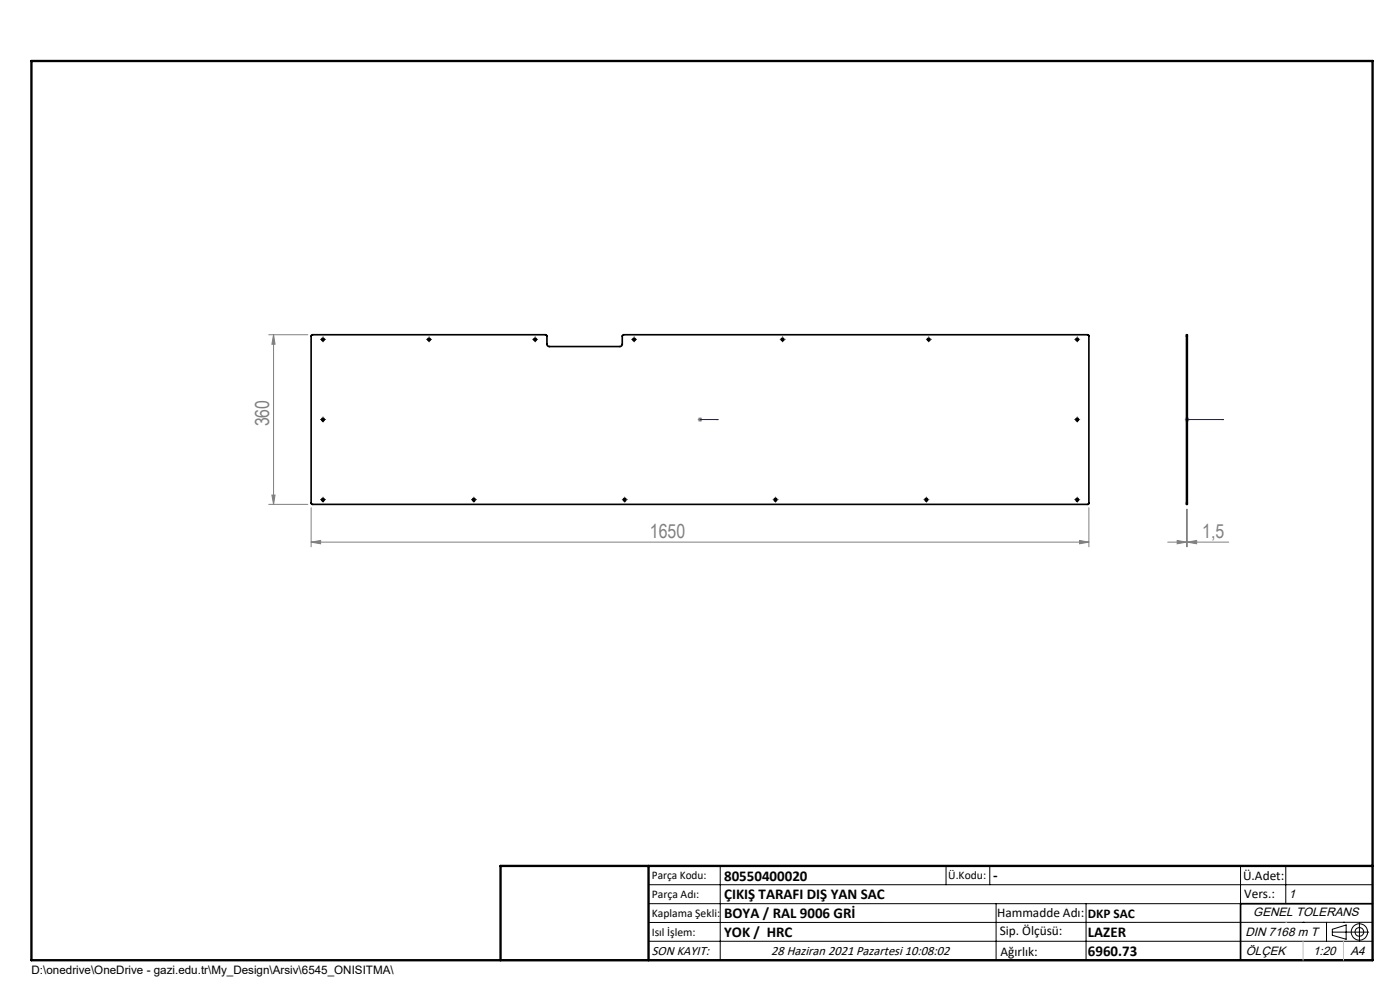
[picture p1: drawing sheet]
<svg xmlns="http://www.w3.org/2000/svg" width="297mm" height="210mm" viewBox="0 0 297 210" stroke-linecap="round" stroke-linejoin="round" font-family="sans-serif">
<g fill="none" stroke="#000" stroke-width=".21">
<path d="M68.3 72h.5M68.5 71.7v.5M90.8 72h.5M91 71.7v.5M113.3 72h.5M113.5 71.7v.5M134.3 72h.5M134.5 71.7v.5M165.8 72h.5M166 71.7v.5M196.8 72h.5M197 71.7v.5"/>
<path d="M228.3 72h.5M228.5 71.7v.5M68.3 89h.5M68.5 88.8v.4M228.3 89h.5M228.5 88.8v.4M68.3 106h.5M68.5 105.8v.4M100.3 106h.5M100.5 105.8v.4M132.3 106h.5M132.5 105.8v.4"/>
<path d="M164.3 106h.5M164.5 105.8v.4M196.3 106h.5M196.5 105.8v.4M228.3 106h.5M228.5 105.8v.4M137.6 187.7h153.6M137.6 191.7h153.6M137.6 199.7h153.6M152.8 183.7v20M200.7 183.7v4M210 183.7v4"/>
<path d="M211.3 191.7v12M230.4 191.7v12M263.2 183.7v20M272.8 183.7v8M276.4 195.6h.1M281.4 195.6v4.1M282.6 197.7h7.8M282.6 197.1l3-.9v3l-3-.8zM285 195.6h.1M288.4 195.8v3.8M291.2 195.6l-153.6 .1"/>
<circle cx="288.4" cy="197.7" r="1.74"/>
<circle cx="288.4" cy="197.7" r=".93"/>
</g>
<path d="M148.4 89h.2zM148.5 89h.1M148.5 89h3.9M152.4 89h-.4h.4M251.8 89h.2zM251.9 89h.1M251.9 89h7.7M259.6 89h-.4h.4" fill="none" stroke="#00f" stroke-width=".21"/>
<g fill="none" stroke="#808080" stroke-width=".21">
<path d="M57 71h8.3M58 71l.3 2h-.6zM58 71v36M148 89h1M148.2 88.6l.7 .8M148.5 88.5v1M148.9 88.6l-.7 .8M251.4 89h1M251.5 88.6l.7 .8M251.9 88.5v1M252.2 88.6l-.7 .8M57 107h8.3"/>
<path d="M57.7 105h.6l-.3 2zM66 115l2-.4v.7zM66 107.7v8.3M66 115h165M229 114.6l2 .4-2 .3zM231 107.7v8.3M247.7 115h13M249.7 114.6l2 .4-2 .3zM251.7 108v8M251.9 115l2-.4v.7zM251.9 108v8"/>
</g>
<g fill="none" stroke="#000" stroke-width=".21" stroke-dasharray="15.2 1.3 1.3 1.3">
<path d="M68 72h.1M68.5 71.5h.1M68.5 72.5h.1M69 72h.1M90.5 72h.1M91 71.5h.1M91 72.5h.1M91.5 72h.1M113 72h.1M113.5 71.5h.1M113.5 72.5h.1M114 72h.1"/>
<path d="M134 72h.1M134.5 71.5h.1M134.5 72.5h.1M135 72h.1M165.5 72h.1M166 71.5h.1M166 72.5h.1M166.5 72h.1M196.5 72h.1M197 71.5h.1M197 72.5h.1M197.5 72h.1"/>
<path d="M228 72h.1M228.5 71.5h.1M228.5 72.5h.1M229 72h.1M68 89h.1M68.5 88.5h.1M68.5 89.5h.1M69 89h.1M228 89h.1M228.5 88.5h.1M228.5 89.5h.1M229 89h.1"/>
<path d="M68 106h.1M68.5 105.5h.1M68.5 106.5h.1M69 106h.1M100 106h.1M100.5 105.5h.1M100.5 106.5h.1M101 106h.1M132 106h.1M132.5 105.5h.1M132.5 106.5h.1M133 106h.1"/>
<path d="M164 106h.1M164.5 105.5h.1M164.5 106.5h.1M165 106h.1M196 106h.1M196.5 105.5h.1M196.5 106.5h.1M197 106h.1M228 106h.1M228.5 105.5h.1M228.5 106.5h.1M229 106h.1"/>
</g>
<path d="M291.2 191.7h-28v12M106.2 203.7h185" fill="none" stroke="#000" stroke-width=".35"/>
<path d="M6.7 12.9h284.5v190.8h-284.5zM137.6 183.7v20M291.2 183.7h-185v20" fill="none" stroke="#000" stroke-width=".5"/>
<path d="M272.8 195.6h.1M276.4 199.7v4M285 199.7v4" fill="none" stroke="#c0c0c0" stroke-width=".21"/>
<g fill="#00f">
<path d="M152 89h.4zM148.4 89h.2z"/>
<path d="M251.8 89h.2zM259.2 89h.4z"/>
</g>
<g fill="#808080">
<path d="M229 114.6l2 .4-2 .3zM66 115l2-.4v.7zM251.9 115l2-.4v.7zM249.7 114.6l2 .4-2 .3z"/>
<path d="M57.7 105h.6l-.3 2zM58 71l.3 2h-.6z"/>
</g>
<g fill="none" stroke="#000" stroke-width=".35">
<path d="M66.1 71h49.7l.2 .3v1.8l.2 .3 .3 .1h15l.4-.1 .1-.3v-1.8l.3-.3h98.5l.2 .2v35.6l-.2 .2h-164.6l-.2-.3v-35.4zM251.7 71.3v-.3h.2v.3M251.7 71.3h.2M251.7 71.3v35.4M251.9 71.3v35.4M251.7 106.7v.3h.2v-.3M251.7 106.7h.2"/>
<circle cx="68.5" cy="72" r=".27"/>
<circle cx="91" cy="72" r=".26"/>
<circle cx="113.5" cy="72" r=".26"/>
<circle cx="134.5" cy="72" r=".27"/>
<circle cx="166" cy="72" r=".26"/>
<circle cx="197" cy="72" r=".27"/>
<circle cx="228.5" cy="72" r=".27"/>
<circle cx="68.5" cy="89" r=".28"/>
<circle cx="228.5" cy="89" r=".28"/>
<circle cx="68.5" cy="106" r=".28"/>
<circle cx="100.5" cy="106" r=".28"/>
<circle cx="132.5" cy="106" r=".28"/>
<circle cx="164.5" cy="106" r=".28"/>
<circle cx="196.5" cy="106" r=".28"/>
<circle cx="228.5" cy="106" r=".28"/>
</g>
<g font-size="4.1" fill="#808080">
<text x="57.1" y="90.5" transform="rotate(-90 57.1 90.5)">360</text>
<text x="137.9" y="114.1">1650</text>
<text x="255" y="114.1">1,5</text>
</g>
<g font-size="3.2">
<text x="153.6" y="186.8">80550400020</text>
<text x="153.6" y="190.8">ÇIKIŞ TARAFI DIŞ YAN SAC</text>
<text x="210.7" y="186.6">-</text>
<text x="153.6" y="194.8">BOYA / RAL 9006 GRİ</text>
<text x="153.6" y="198.8">YOK / HRC</text>
<text x="230.8" y="198.7">LAZER</text>
<text x="230.8" y="202.8">6960.73</text>
</g>
<g font-size="2.8">
<text x="263.7" y="186.7">Ü.Adet:</text>
<text x="263.9" y="190.5">Vers.:</text>
<text x="211.5" y="194.5">Hammadde Adı:</text>
<text x="230.8" y="194.7">DKP SAC</text>
<text x="138.3" y="202.6">SON KAYIT:</text>
<text x="163.6" y="202.6">28 Haziran 2021 Pazartesi 10:08:02</text>
<text x="212.1" y="198.4">Sip. Ölçüsü:</text>
<text x="212.2" y="202.7">Ağırlık:</text>
</g>
<g font-size="2.6">
<text x="273.4" y="190.4">1</text>
<text x="265.9" y="194.4">GENEL TOLERANS</text>
<text x="264.2" y="198.5">DIN 7168 m T</text>
<text x="264.3" y="202.6">ÖLÇEK</text>
<text x="278.5" y="202.6">1:20</text>
<text x="286.5" y="202.6">A4</text>
</g>
<g font-size="2.5">
<text x="138.3" y="186.4">Parça Kodu:</text>
<text x="138.3" y="190.5">Parça Adı:</text>
<text x="201.2" y="186.5">Ü.Kodu:</text>
<text x="138.3" y="194.5">Kaplama Şekli:</text>
<text x="138.3" y="198.6">Isıl İşlem:</text>
<text x="6.7" y="206.7">D:\onedrive\OneDrive - gazi.edu.tr\My_Design\Arsiv\6545_ONISITMA\</text>
</g>
</svg>
